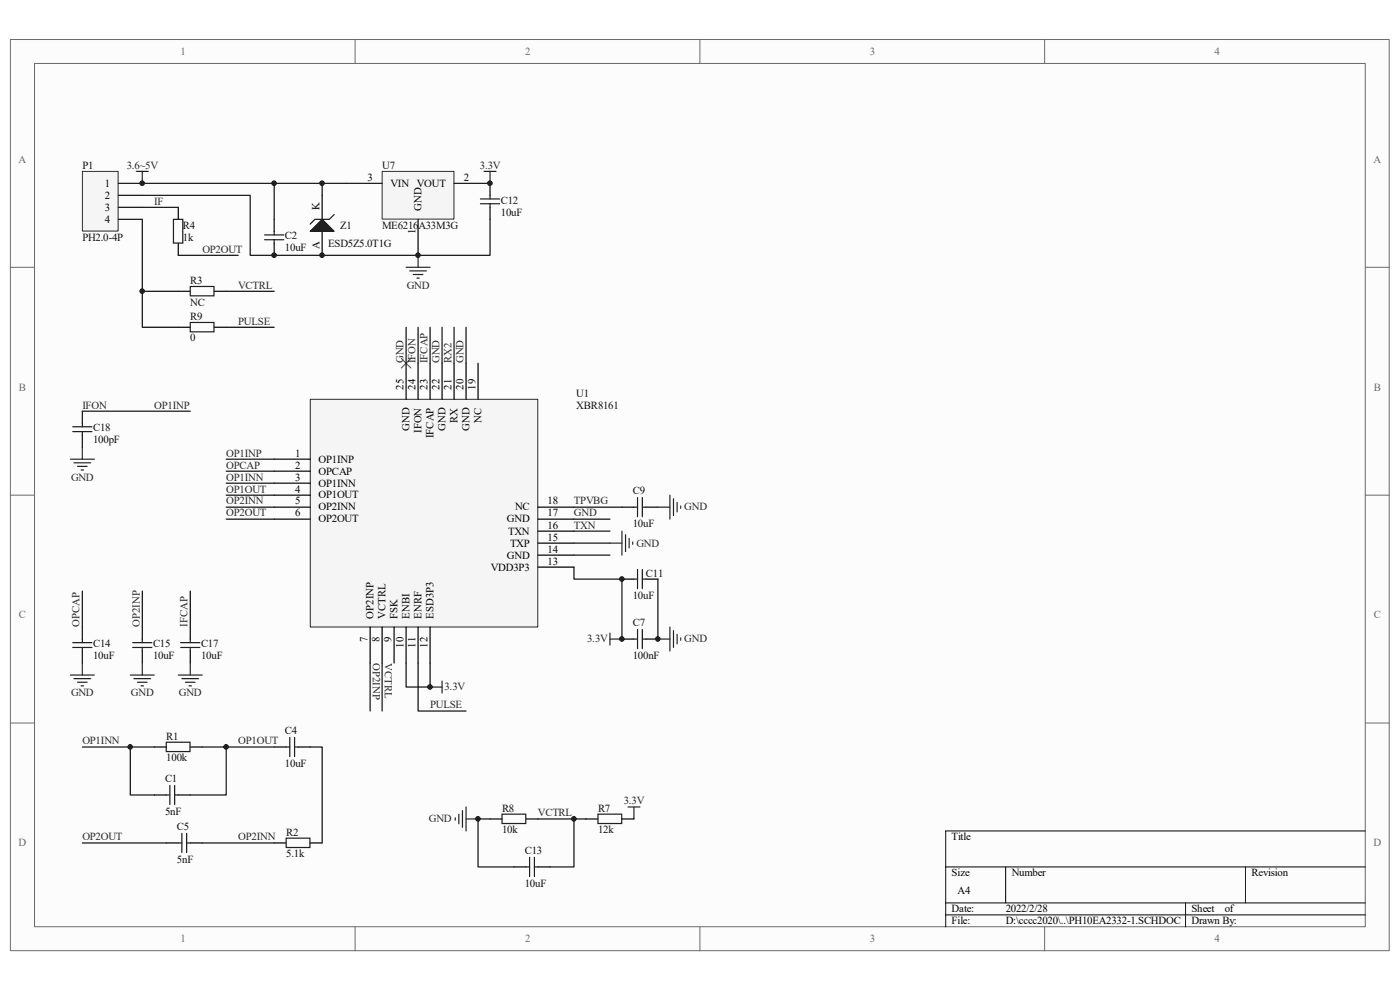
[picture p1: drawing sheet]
# Altium schematic sheet PH10EA2332-1.SchDoc
size A4

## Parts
C1  5nF  [C0402]
C2  10uF  [C0402]
C4  10uF  [C0402]
C5  5nF  [C0402]
C7  100nF  [C0402]
C9  10uF  [C0402]
C11  10uF  [C0402]
C12  10uF  [C0402]
C13  10uF  [C0402]
C14  10uF  [C0402]
C15  10uF  [C0402]
C17  10uF  [C0402]
C18  100pF  [C0402]
P1  PH2.0-4P  [PH2.0-4P]
R1  100k  [R0402]
R2  5.1k  [R0402]
R3  NC  [R0402]
R4  1k  [R0402]
R7  12k  [R0402]
R8  10k  [R0402]
R9  0  [R0402]
U1  XBR8161  [QFN24]
U7  ME6216A33M3G  [SOT-23-L]
Z1  ESD5Z5.0T1G  [SOD-523]

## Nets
3.3V: C7.2 C11.2 C12.1 R7.1 U1.10(ENBI) U1.12(ESD3P3) U1.13(VDD3P3) U7.2(VOUT)
3.6~5V: C2.1 P1.1 U7.3(VIN) Z1.K
GND: C2.2 C7.1 C9.1 C11.1 C12.2 C13.2 C14.1 C15.2 C17.1 C18.1 P1.2 R8.2 U1.15(TXP) U1.17(GND) U1.20(GND) U1.22(GND) U1.25(GND) U7.1(GND) Z1.A
IF: P1.3 R4.1
IFCAP: C17.2 U1.23(IFCAP)
IFON: C18.2 U1.1(OP1INP) U1.24(IFON)  [also labelled OP1INP]
OP1INN: C1.2 R1.1 U1.3(OP1INN)
OP1OUT: C1.1 C4.2 R1.2 U1.4(OP1OUT)
OP2INN: C5.2 R2.2 U1.5(OP2INN)
OP2INP: C15.1 U1.7(OP2INP)
OP2OUT: C5.1 R4.2 U1.6(OP2OUT)
OPCAP: C14.2 U1.2(OPCAP)
PULSE: R9.2 U1.11(ENRF)
RX2: U1.21(RX)
TPVBG: C9.2 U1.18(NC)
TXN: U1.16(TXN)
VCTRL: C13.1 R3.1 R7.2 R8.1 U1.8(VCTRL)
NetC4_1: C4.1 R2.1
NetP1_4: P1.4 R3.2 R9.1

Not connected (* = marked no-connect by the designer): U1 9(FSK) 14(GND) 19(NC)
